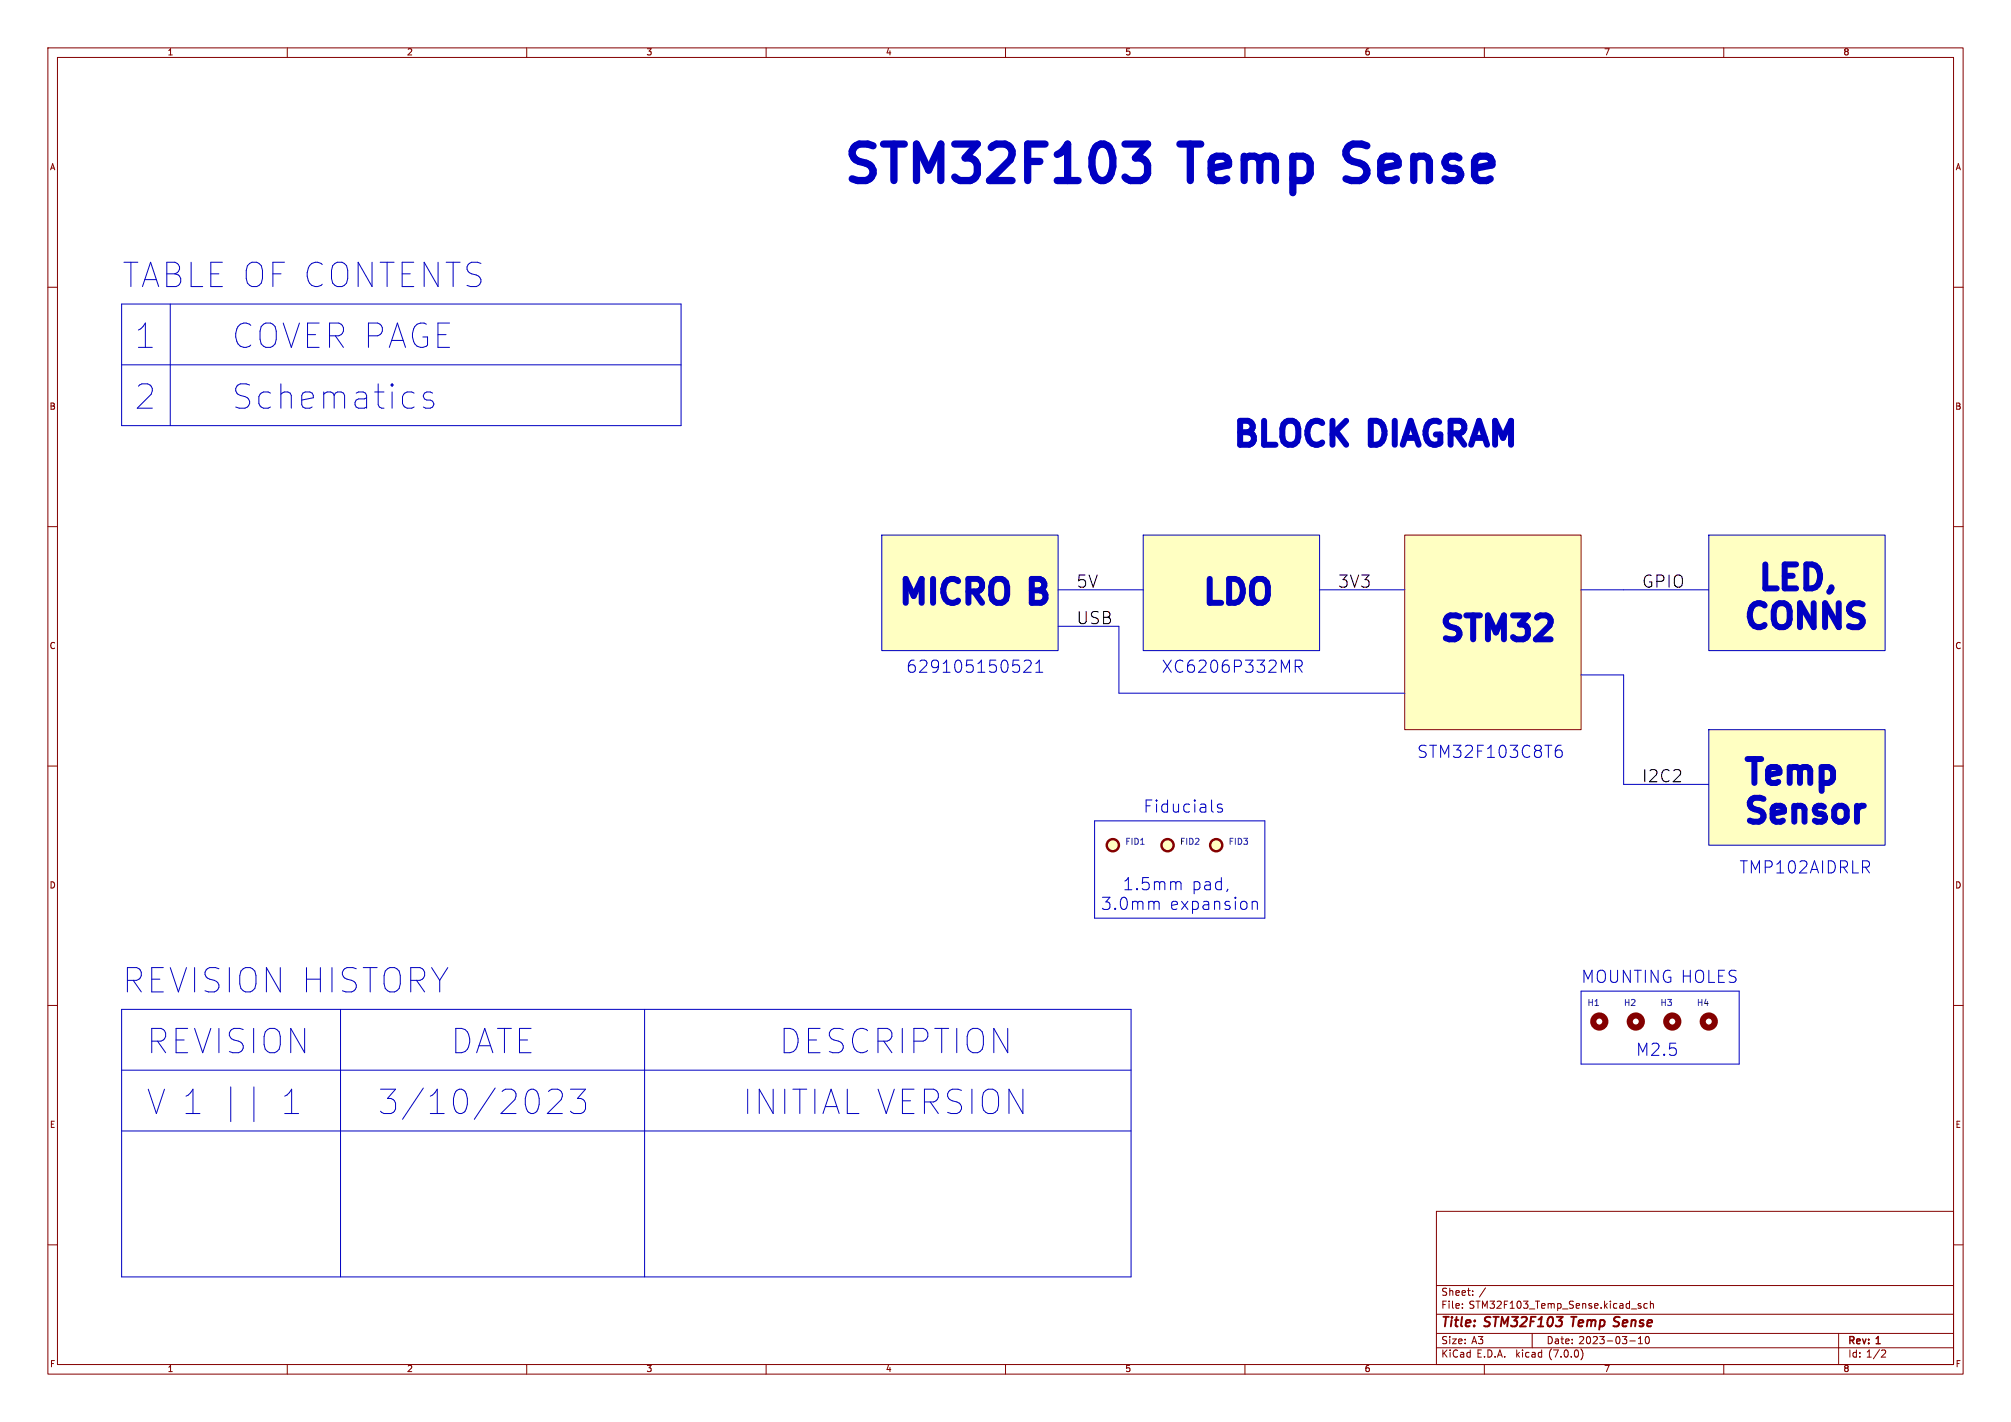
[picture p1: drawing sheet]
<svg xmlns="http://www.w3.org/2000/svg" width="420mm" height="297mm" viewBox="0 0 420 297" stroke-linecap="round" stroke-linejoin="round" font-family="sans-serif">
<g fill="none" stroke="#840000" stroke-width=".21">
<path d="M10 10h400v277h-400zM12 12h396v273h-396zM60 10v2M110 10v2M160 10v2M210 10v2M260 10v2M310 10v2M360 10v2M10 60h2M408 60h2M10 110h2"/>
<path d="M293.4 111.8h36.8v40.6h-36.8zM408 110h2M10 160h2M408 160h2M10 210h2M408 210h2M10 260h2M300 253h108v32h-108zM408 260h2M300 278.5h108M300 274.5h108M300 268.5h108"/>
<path d="M305.4 273.1v.2M305.4 272.3v.2M307.6 270.4v.2M307.6 269.6v.2M320 278.5v3M342.2 279.6l.4-.4v1.5M342.2 272.7l.5 .3v.2l-.5 .1M342.2 272.3h.5M343.7 279.3a.81 .81 0 0 0 .4 1.4l.2-.2 .2-.4-.2-.8M344 272.3h-.4l-.3 .2 .2 .7h.5M344.7 272.4l.2-.1h.3l.1 1M344.7 271.8v1.5"/>
<path d="M384 278.5v6.5M60 285v2M110 285v2M160 285v2M210 285v2M260 285v2M300 281.5h108M310 285v2M330.2 281.8a1.74 1.74 0 0 1 0 2.2M340.4 280.1h1.1M342.2 280.7h.8M360 285v2"/>
<path d="M393.2 282h.5l.1 .4-.9 1.1h.9"/>
</g>
<path d="M328.1 275h1.2" fill="none" stroke="#840000" stroke-width=".4"/>
<g fill="#ffffc2" stroke="#ffffc2" stroke-width=".21">
<path d="M293.4 111.8h36.8v40.6h-36.8z"/>
<path d="M184.1 111.8h36.9v24.1h-36.9z"/>
<path d="M238.8 111.8h36.8v24.1h-36.8z"/>
<path d="M356.9 152.4h36.8v24.1h-36.8z"/>
<path d="M356.9 111.8h36.8v24.1h-36.8z"/>
<circle cx="232.4" cy="176.5" r="1.27"/>
<circle cx="254" cy="176.5" r="1.27"/>
<circle cx="243.8" cy="176.5" r="1.27"/>
</g>
<g fill="none" stroke="#840000" stroke-width="1.3">
<circle cx="334" cy="213.4" r="1.27"/>
<circle cx="341.6" cy="213.4" r="1.27"/>
<circle cx="349.3" cy="213.4" r="1.27"/>
<circle cx="356.9" cy="213.4" r="1.27"/>
</g>
<g fill="none" stroke="#840000" stroke-width=".51">
<circle cx="232.4" cy="176.5" r="1.27"/>
<circle cx="243.8" cy="176.5" r="1.27"/>
<circle cx="254" cy="176.5" r="1.27"/>
</g>
<g fill="none" stroke="#0000c2" stroke-width=".21">
<path d="M25.4 63.5h116.8v25.4h-116.8zM25.4 76.2h116.8M35.6 63.5v25.4M90.4 82.1l-.5-.2h-.8l-.4 .2-.3 .5 .3 .7 1.7 .5 .2 .5-.2 .7-.5 .3h-1l-.5-.3M184.1 111.8h36.9v24.1h-36.9zM238.8 111.8h36.8v24.1h-36.8zM356.9 111.8h36.8v24.1h-36.8zM213.9 138.1l.4-.2h.6a.69 .69 0 0 1 .3 1.1l-1.4 1.4h1.6M216.3 138.6l.7-.7v2.5M221 123.2h17.8M221 130.8h12.7v14h59.7M270.5 139.2h1a.69 .69 0 0 0 .5-.7 .69 .69 0 0 0-.5-.6h-1v2.5"/>
<path d="M271.1 139.2l.9 1.2M275.6 123.2h17.8M330.2 123.2h26.7M216.3 140.4h1.5M325.1 156.7l.7-.1 .5 .5v.6l-.3 .4-.2 .1-.7-.1M326 155.7a.9 .9 0 0 0-1.1 .6M330.2 141h8.9v22.8h17.8M356.9 152.4h36.8v24.1h-36.8zM228.6 171.5h35.6v20.3h-35.6zM255.2 168.1l-.6-.2-.4 .4 .2 .4 .8 .2 .1 .2-.1 .4-.2 .1-.8-.1M241.4 188.3l.6 .1 .1 .2v1.3M245.7 184.3l.2-.2 .6 .2 .2 1.5"/>
<path d="M256.4 185.7l-.2 .5M261.5 188.5a.63 .63 0 0 1 1.1 .1v1.3M261.5 188.3v1.6M25.4 210.8h210.8v55.9h-210.8zM71.1 210.8v55.9M134.6 210.8v55.9M330.2 207h33v15.2h-33zM25.4 223.5h210.8M25.4 236.2h210.8M53 227v7.3M59.5 232.6h2.9M112.4 228.5l.2 .9v1.2l-.2 1"/>
<path d="M114.5 228l.8-.5h1.2a1.38 1.38 0 0 1 .7 2.2l-2.9 2.9h3.1M119.1 227.5h3.2l-1.7 1.9a1.38 1.38 0 0 1 1.7 1v1.2l-.5 .7-.5 .3h-1.4l-.8-.5"/>
</g>
<path d="M234.9 30.1h4.8l-2.6 2.9a2.07 2.07 0 0 1 2.6 1.4v1.9l-.8 1-.7 .4h-2.2" fill="none" stroke="#0000c2" stroke-width="1.5"/>
<g font-size="10.6" fill="#0000c2">
<text x="176.5" y="39.4">STM32F103</text>
<text x="248" y="39.4">Temp</text>
<text x="284.2" y="39.4">Sense</text>
</g>
<g font-size="7.1" fill="#0000c2">
<text x="25.4" y="61">TABLE OF CONTENTS</text>
<text x="27.9" y="73.7">1</text>
<text x="48.3" y="73.7">COVER PAGE</text>
<text x="27.9" y="86.4">2</text>
<text x="48.3" y="86.4">Schematics</text>
<text x="25.4" y="208.3">REVISION HISTORY</text>
<text x="30.5" y="221">REVISION</text>
<text x="94" y="221">DATE</text>
<text x="162.6" y="221">DESCRIPTION</text>
<text x="30.5" y="233.7">V 1 ||</text>
<text x="56.6" y="233.7">1</text>
<text x="78.7" y="233.7">3/10/2023</text>
<text x="154.9" y="233.7">INITIAL VERSION</text>
</g>
<g font-size="7" fill="#0000c2">
<text x="257.8" y="94">BLOCK DIAGRAM</text>
<text x="369.6" y="124">LED,</text>
<text x="188" y="127">MICRO</text>
<text x="216.4" y="127">B</text>
<text x="251.5" y="127">LDO</text>
<text x="301" y="134.6">STM32</text>
<text x="364.5" y="132.1">CONNS</text>
<text x="364.5" y="164.6">Temp</text>
<text x="364.5" y="172.7">Sensor</text>
</g>
<g font-size="3.5">
<text x="224.8" y="123.2">5V</text>
<text x="279.4" y="123.2">3V3</text>
<text x="342.9" y="123.2">GPIO</text>
<text x="224.8" y="130.8">USB</text>
<text x="342.9" y="163.8">I2C2</text>
</g>
<g font-size="3.5" fill="#0000c2">
<text x="189.2" y="141">629105150521</text>
<text x="242.6" y="141">XC6206P332MR</text>
<text x="295.9" y="158.8">STM32F103C8T6</text>
<text x="238.8" y="170.2">Fiducials</text>
<text x="363.2" y="182.9">TMP102AIDRLR</text>
<text x="229.9" y="190.5">3.0mm</text>
<text x="234.1" y="186.4">1.5mm</text>
<text x="244.1" y="190.5">expansion</text>
<text x="248.3" y="186.4">pad,</text>
<text x="330.2" y="205.7">MOUNTING HOLES</text>
<text x="341.6" y="221">M2.5</text>
</g>
<g font-size="2.8" fill="#840000">
<text x="301" y="277.8">Title:</text>
<text x="310.1" y="277.8">STM32F103</text>
<text x="328.9" y="277.8">Temp Sense</text>
</g>
<g font-size="2.1" fill="#840000">
<text x="301" y="273.6">File:</text>
<text x="301" y="270.9">Sheet:</text>
<text x="306.8" y="273.6">STM32F103_Temp_Sense.kicad_sch</text>
<text x="308.9" y="270.9">/</text>
<text x="301" y="281">Size:</text>
<text x="307.3" y="281">A3</text>
<text x="323" y="281">Date:</text>
<text x="329.7" y="281">2023-03-10</text>
<text x="386" y="281.2">Rev:</text>
<text x="392" y="281.2">1</text>
<text x="301" y="283.8">KiCad</text>
<text x="308.4" y="283.8">E.D.A.</text>
<text x="316.6" y="283.8">kicad</text>
<text x="323.6" y="283.8">(7.0.0)</text>
<text x="386" y="283.8">Id: 1/2</text>
</g>
<g font-size="1.8" fill="#840000">
<text x="35" y="11.8">1</text>
<text x="85" y="11.8">2</text>
<text x="135" y="11.8">3</text>
<text x="185" y="11.8">4</text>
<text x="235" y="11.8">5</text>
<text x="285" y="11.8">6</text>
<text x="335" y="11.8">7</text>
<text x="385" y="11.8">8</text>
<text x="10.4" y="35.8">A</text>
<text x="408.4" y="35.8">A</text>
<text x="10.3" y="85.8">B</text>
<text x="408.3" y="85.8">B</text>
<text x="10.3" y="135.8">C</text>
<text x="408.3" y="135.8">C</text>
<text x="10.3" y="185.8">D</text>
<text x="408.3" y="185.8">D</text>
<text x="10.4" y="235.8">E</text>
<text x="408.3" y="235.8">E</text>
<text x="10.4" y="285.8">F</text>
<text x="35" y="286.8">1</text>
<text x="85" y="286.8">2</text>
<text x="135" y="286.8">3</text>
<text x="185" y="286.8">4</text>
<text x="235" y="286.8">5</text>
<text x="285" y="286.8">6</text>
<text x="335" y="286.8">7</text>
<text x="385" y="286.8">8</text>
<text x="408.4" y="285.8">F</text>
</g>
<g font-size="1.8" fill="#006464">
<text x="235" y="176.7">FID1</text>
<text x="246.4" y="176.7">FID2</text>
<text x="256.5" y="176.7">FID3</text>
<text x="331.5" y="210.4">H1</text>
<text x="339.1" y="210.4">H2</text>
<text x="346.7" y="210.4">H3</text>
<text x="354.3" y="210.4">H4</text>
</g>
</svg>
